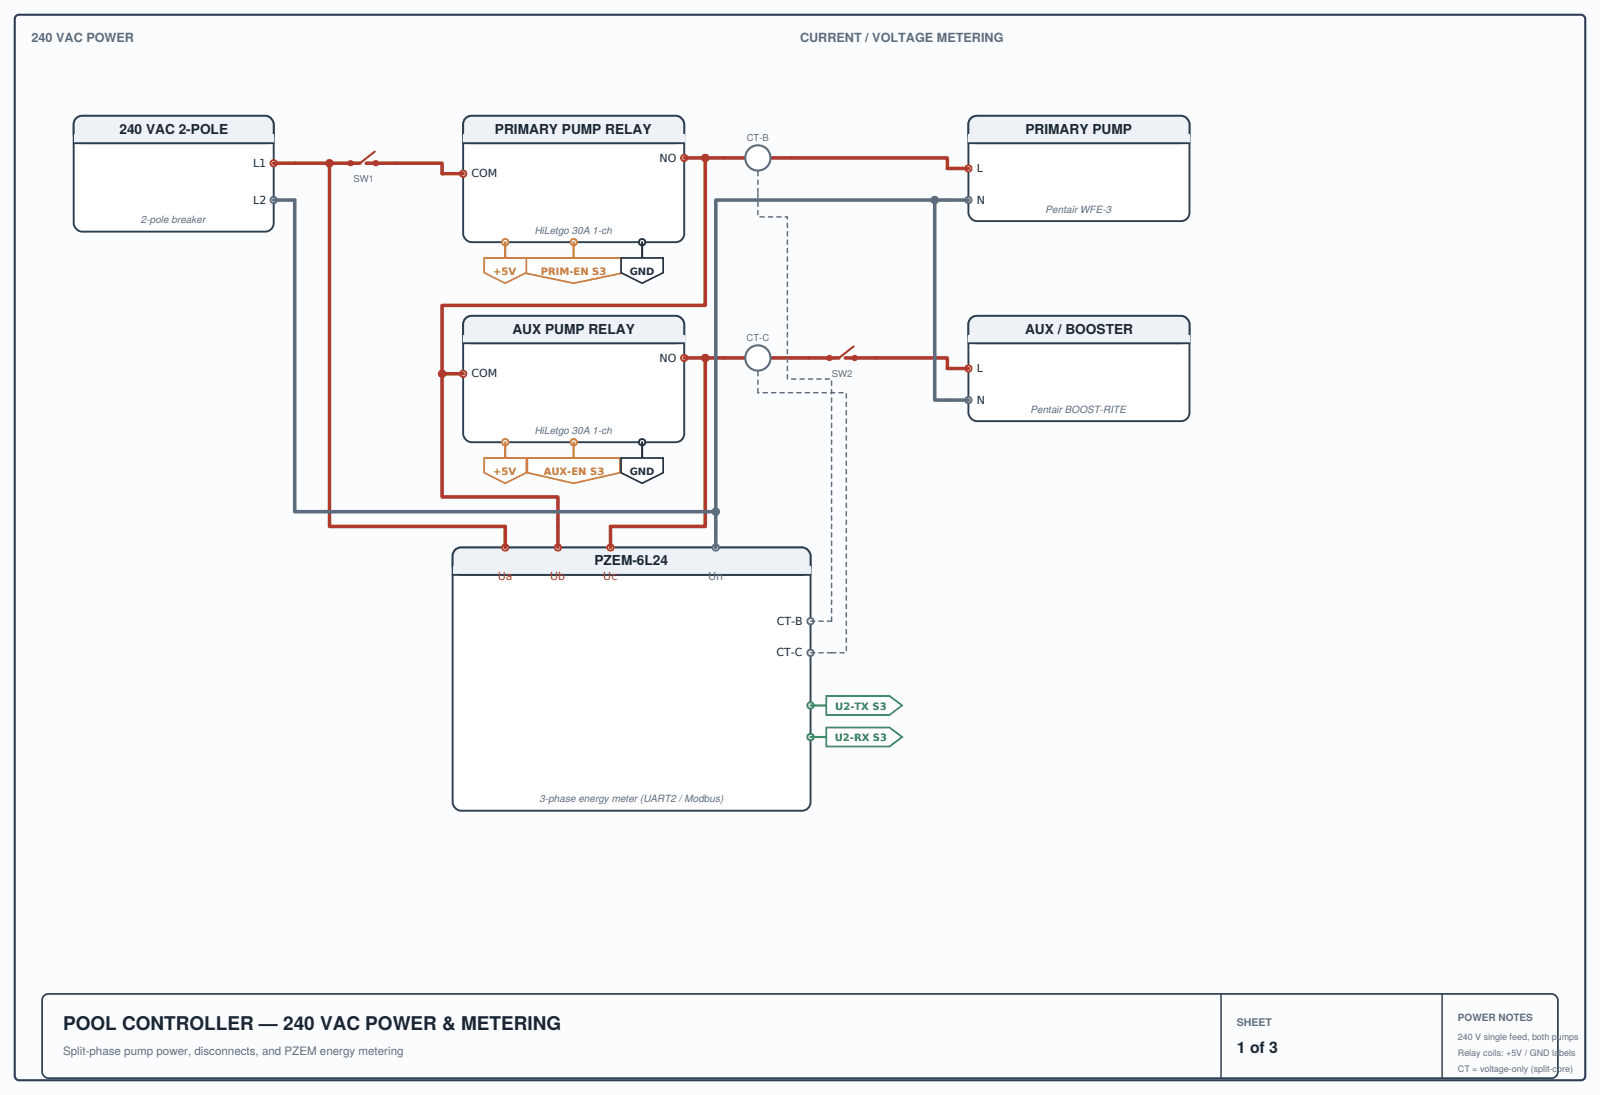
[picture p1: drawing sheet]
<svg xmlns="http://www.w3.org/2000/svg" width="402mm" height="275mm" viewBox="0 0 402 275" stroke-linecap="round" stroke-linejoin="round" font-family="sans-serif">
<path d="M0 0h402.2v275.2h-402.2z" fill="#fbfcfe"/>
<path d="M3.9 4.1l.9-.4h392.6a1.13 1.13 0 0 1 1.1 1.1v265.6a1.06 1.06 0 0 1-1.1 1.1h-392.6a1.13 1.13 0 0 1-1.1-1.1v-265.6z" fill="none" stroke="#2c3e50" stroke-width=".53"/>
<path d="M19.1 29.7l1-.5 .5-.1h46.1a2.27 2.27 0 0 1 2.1 2.1v24.9a2.12 2.12 0 0 1-2.1 2.1h-46.1a2.27 2.27 0 0 1-2.1-2.1v-24.9l.1-.5z" fill="#fff" stroke="#2c3e50" stroke-width=".48"/>
<path d="M19.1 29.7l1-.5 .5-.1h46.1a2.27 2.27 0 0 1 2.1 2.1v2.7a2.12 2.12 0 0 1-2.1 2.1h-46.1a2.27 2.27 0 0 1-2.1-2.1l.1-3.2z" fill="#eef2f7" stroke="#2c3e50" stroke-width=".48"/>
<path d="M18.5 33.9h50.3v2.1h-50.3z" fill="#eef2f7"/>
<path d="M18.5 36h50.3" fill="none" stroke="#2c3e50" stroke-width=".48"/>
<circle cx="68.8" cy="41" r=".8" fill="#fff" stroke="#b03a2e" stroke-width=".48"/>
<circle cx="68.8" cy="50.3" r=".8" fill="#fff" stroke="#5d6d7e" stroke-width=".48"/>
<path d="M117 29.7l1-.5 .5-.1h51.4a2.27 2.27 0 0 1 2.1 2.1v27.5a2.12 2.12 0 0 1-2.1 2.2h-51.4a2.27 2.27 0 0 1-2.1-2.2v-27.5l.1-.5z" fill="#fff" stroke="#2c3e50" stroke-width=".48"/>
<path d="M117 29.7l1-.5 .5-.1h51.4a2.27 2.27 0 0 1 2.1 2.1v2.7a2.12 2.12 0 0 1-2.1 2.1h-51.4a2.27 2.27 0 0 1-2.1-2.1l.1-3.2z" fill="#eef2f7" stroke="#2c3e50" stroke-width=".48"/>
<path d="M116.4 33.9h55.6v2.1h-55.6z" fill="#eef2f7"/>
<path d="M116.4 36h55.6" fill="none" stroke="#2c3e50" stroke-width=".48"/>
<g fill="#fff" stroke="#b03a2e" stroke-width=".48">
<circle cx="116.4" cy="43.7" r=".8"/>
<circle cx="172" cy="39.7" r=".8"/>
</g>
<path d="M117 80l1-.5 .5-.1h51.4a2.27 2.27 0 0 1 2.1 2.1v27.5a2.12 2.12 0 0 1-2.1 2.1h-51.4a2.27 2.27 0 0 1-2.1-2.1v-27.5l.1-.6z" fill="#fff" stroke="#2c3e50" stroke-width=".48"/>
<path d="M117 80l1-.5 .5-.1h51.4a2.27 2.27 0 0 1 2.1 2.1v2.6a2.12 2.12 0 0 1-2.1 2.2h-51.4a2.27 2.27 0 0 1-2.1-2.2l.1-3.2z" fill="#eef2f7" stroke="#2c3e50" stroke-width=".48"/>
<path d="M116.4 84.1h55.6v2.2h-55.6z" fill="#eef2f7"/>
<path d="M116.4 86.3h55.6" fill="none" stroke="#2c3e50" stroke-width=".48"/>
<g fill="#fff" stroke="#b03a2e" stroke-width=".48">
<circle cx="116.4" cy="93.9" r=".8"/>
<circle cx="172" cy="90" r=".8"/>
</g>
<path d="M244 29.7l1-.5 .5-.1h51.4a2.27 2.27 0 0 1 2.1 2.1v22.2a2.12 2.12 0 0 1-2.1 2.2h-51.4a2.27 2.27 0 0 1-2.1-2.2v-22.2l.1-.5z" fill="#fff" stroke="#2c3e50" stroke-width=".48"/>
<path d="M244 29.7l1-.5 .5-.1h51.4a2.27 2.27 0 0 1 2.1 2.1v2.7a2.12 2.12 0 0 1-2.1 2.1h-51.4a2.27 2.27 0 0 1-2.1-2.1l.1-3.2z" fill="#eef2f7" stroke="#2c3e50" stroke-width=".48"/>
<path d="M243.4 33.9h55.6v2.1h-55.6z" fill="#eef2f7"/>
<path d="M243.4 36h55.6" fill="none" stroke="#2c3e50" stroke-width=".48"/>
<circle cx="243.4" cy="42.3" r=".8" fill="#fff" stroke="#b03a2e" stroke-width=".48"/>
<circle cx="243.4" cy="50.3" r=".8" fill="#fff" stroke="#5d6d7e" stroke-width=".48"/>
<path d="M244 80l1-.5 .5-.1h51.4a2.27 2.27 0 0 1 2.1 2.1v22.2a2.12 2.12 0 0 1-2.1 2.1h-51.4a2.27 2.27 0 0 1-2.1-2.1v-22.2l.1-.6z" fill="#fff" stroke="#2c3e50" stroke-width=".48"/>
<path d="M244 80l1-.5 .5-.1h51.4a2.27 2.27 0 0 1 2.1 2.1v2.6a2.12 2.12 0 0 1-2.1 2.2h-51.4a2.27 2.27 0 0 1-2.1-2.2l.1-3.2z" fill="#eef2f7" stroke="#2c3e50" stroke-width=".48"/>
<path d="M243.4 84.1h55.6v2.2h-55.6z" fill="#eef2f7"/>
<path d="M243.4 86.3h55.6" fill="none" stroke="#2c3e50" stroke-width=".48"/>
<circle cx="243.4" cy="92.6" r=".8" fill="#fff" stroke="#b03a2e" stroke-width=".48"/>
<circle cx="243.4" cy="100.5" r=".8" fill="#fff" stroke="#5d6d7e" stroke-width=".48"/>
<path d="M114.4 138.2l.9-.5 .6-.1h85.7a2.27 2.27 0 0 1 2.1 2.1v61.9a2.12 2.12 0 0 1-2.1 2.1h-85.7a2.27 2.27 0 0 1-2.1-2.1v-61.9v-.6z" fill="#fff" stroke="#2c3e50" stroke-width=".48"/>
<path d="M114.4 138.2l.9-.5 .6-.1h85.7a2.27 2.27 0 0 1 2.1 2.1v2.6a2.12 2.12 0 0 1-2.1 2.2h-85.7a2.27 2.27 0 0 1-2.1-2.2v-3.2z" fill="#eef2f7" stroke="#2c3e50" stroke-width=".48"/>
<path d="M113.8 142.3h89.9v2.2h-89.9z" fill="#eef2f7"/>
<path d="M113.8 144.5h89.9" fill="none" stroke="#2c3e50" stroke-width=".48"/>
<g fill="#fff" stroke="#b03a2e" stroke-width=".48">
<circle cx="127" cy="137.6" r=".8"/>
<circle cx="140.2" cy="137.6" r=".8"/>
<circle cx="153.5" cy="137.6" r=".8"/>
</g>
<g fill="#fff" stroke="#5d6d7e" stroke-width=".48">
<circle cx="179.9" cy="137.6" r=".8"/>
<circle cx="203.7" cy="156.1" r=".8"/>
<circle cx="203.7" cy="164" r=".8"/>
</g>
<g fill="#fff" stroke="#229954" stroke-width=".48">
<circle cx="203.7" cy="177.3" r=".8"/>
<circle cx="203.7" cy="185.2" r=".8"/>
</g>
<path d="M68.8 41h19.3M82.8 41v91.3h44.2v5.3" fill="none" stroke="#b03a2e" stroke-width=".9"/>
<circle cx="82.8" cy="41" r="1.07" fill="#b03a2e"/>
<path d="M172 39.7h15.3M177.3 39.7v37h-66.2v17.2M94.5 41h16.6v2.7h5.3M111.1 93.9v31h29.1v12.7M111.1 93.9h5.3" fill="none" stroke="#b03a2e" stroke-width=".9"/>
<g fill="#b03a2e">
<circle cx="177.3" cy="39.7" r="1.07"/>
<circle cx="111.1" cy="93.9" r="1.07"/>
</g>
<path d="M193.7 39.7h44.4v2.6h5.3M172 90h15.3M177.3 90v42.3h-23.8v5.3" fill="none" stroke="#b03a2e" stroke-width=".9"/>
<circle cx="177.3" cy="90" r="1.07" fill="#b03a2e"/>
<path d="M193.7 90h14.8M214.8 90h23.3v2.6h5.3" fill="none" stroke="#b03a2e" stroke-width=".9"/>
<path d="M68.8 50.3h5.3v78.3h105.8v9M234.9 50.3v50.2h8.5M243.4 50.3h-63.5v78.3" fill="none" stroke="#5d6d7e" stroke-width=".9"/>
<g fill="#5d6d7e">
<circle cx="179.9" cy="128.6" r="1.07"/>
<circle cx="234.9" cy="50.3" r="1.07"/>
</g>
<path d="M190.5 43.1v5.3M190.5 93.4v5.3M203.7 156.1h5.3M209 156.1v-60.9h-11.1v-40.7h-7.4v-6.1M203.7 164h5.3M209 164h3.7v-65.3h-22.2" fill="none" stroke="#5d6d7e" stroke-width=".37" stroke-dasharray="1.1 1.1"/>
<g fill="#fff" stroke="#5d6d7e" stroke-width=".53">
<circle cx="190.5" cy="39.7" r="3.2"/>
<circle cx="190.5" cy="90" r="3.2"/>
</g>
<path d="M88.1 41h2.4M92.1 41h2.4" fill="none" stroke="#b03a2e" stroke-width=".9"/>
<path d="M90.5 41l3.7-2.9z" fill="#000" stroke="#b03a2e" stroke-width=".53"/>
<g fill="#b03a2e">
<circle cx="88.1" cy="41" r=".8"/>
<circle cx="94.5" cy="41" r=".8"/>
</g>
<path d="M208.5 90h2.4M212.5 90h2.3" fill="none" stroke="#b03a2e" stroke-width=".9"/>
<path d="M210.9 90l3.7-3z" fill="#000" stroke="#b03a2e" stroke-width=".53"/>
<g fill="#b03a2e">
<circle cx="208.5" cy="90" r=".8"/>
<circle cx="214.8" cy="90" r=".8"/>
</g>
<circle cx="144.2" cy="60.9" r=".8" fill="#fff" stroke="#c49000" stroke-width=".48"/>
<path d="M144.2 60.9v3.9" fill="none" stroke="#c49000" stroke-width=".53"/>
<path d="M131.5 64.8h25.4v3.7l-12.7 2.7-12.7-2.7z" fill="#fff" stroke="#c49000" stroke-width=".42"/>
<circle cx="144.2" cy="111.1" r=".8" fill="#fff" stroke="#c49000" stroke-width=".48"/>
<path d="M144.2 111.1v4" fill="none" stroke="#c49000" stroke-width=".53"/>
<path d="M132.6 115.1h23.2v3.7l-11.6 2.6-11.6-2.6z" fill="#fff" stroke="#c49000" stroke-width=".42"/>
<circle cx="127" cy="60.9" r=".8" fill="#fff" stroke="#e67e22" stroke-width=".48"/>
<path d="M127 60.9v3.9" fill="none" stroke="#e67e22" stroke-width=".53"/>
<path d="M121.7 64.8h10.6v3.7l-5.3 2.7-5.3-2.7z" fill="#fff" stroke="#e67e22" stroke-width=".42"/>
<circle cx="161.4" cy="60.9" r=".8" fill="#fff" stroke="#212f3d" stroke-width=".48"/>
<path d="M161.4 60.9v3.9" fill="none" stroke="#212f3d" stroke-width=".53"/>
<path d="M156.1 64.8h10.6v3.7l-5.3 2.7-5.3-2.7z" fill="#fff" stroke="#212f3d" stroke-width=".42"/>
<circle cx="127" cy="111.1" r=".8" fill="#fff" stroke="#e67e22" stroke-width=".48"/>
<path d="M127 111.1v4" fill="none" stroke="#e67e22" stroke-width=".53"/>
<path d="M121.7 115.1h10.6v3.7l-5.3 2.6-5.3-2.6z" fill="#fff" stroke="#e67e22" stroke-width=".42"/>
<circle cx="161.4" cy="111.1" r=".8" fill="#fff" stroke="#212f3d" stroke-width=".48"/>
<path d="M161.4 111.1v4" fill="none" stroke="#212f3d" stroke-width=".53"/>
<path d="M156.1 115.1h10.6v3.7l-5.3 2.6-5.3-2.6z" fill="#fff" stroke="#212f3d" stroke-width=".42"/>
<path d="M203.7 177.3h4" fill="none" stroke="#229954" stroke-width=".53"/>
<path d="M207.7 174.9h15.9l3.1 2.4-3.1 2.4h-15.9z" fill="#fff" stroke="#229954" stroke-width=".42"/>
<path d="M203.7 185.2h4" fill="none" stroke="#229954" stroke-width=".53"/>
<path d="M207.7 182.8h15.9l3.1 2.4-3.1 2.4h-15.9z" fill="#fff" stroke="#229954" stroke-width=".42"/>
<path d="M10.9 250.4l.8-.6h.5h377.8a1.69 1.69 0 0 1 1.6 1.6v17.9a1.59 1.59 0 0 1-1.6 1.6h-377.8a1.69 1.69 0 0 1-1.6-1.6v-17.9z" fill="none" stroke="#2c3e50" stroke-width=".42"/>
<path d="M306.9 249.8v21.1M362.5 249.8v21.1" fill="none" stroke="#2c3e50" stroke-width=".37"/>
<text font-size="4.8" fill="#1b2631" x="15.9" y="258.8">POOL CONTROLLER — 240 VAC POWER &amp; METERING</text>
<text font-size="4" fill="#1b2631" x="310.9" y="264.6">1 of 3</text>
<g font-size="3.4" fill="#1b2631">
<text x="30" y="33.6">240 VAC 2-POLE</text>
<text x="124.4" y="33.6">PRIMARY PUMP RELAY</text>
<text x="257.7" y="33.6">PRIMARY PUMP</text>
<text x="128.8" y="83.9">AUX PUMP RELAY</text>
<text x="257.7" y="83.9">AUX / BOOSTER</text>
<text x="149.4" y="142.1">PZEM-6L24</text>
</g>
<g font-size="3.2" fill="#5d6d7e">
<text x="7.9" y="10.6">240 VAC POWER</text>
<text x="201.1" y="10.6">CURRENT / VOLTAGE METERING</text>
</g>
<text font-size="2.9" fill="#5d6d7e" x="15.9" y="265.1">Split-phase pump power, disconnects, and PZEM energy metering</text>
<g font-size="2.8" fill="#1b2631">
<text x="63.6" y="41.9">L1</text>
<text x="165.8" y="40.6">NO</text>
<text x="118.5" y="44.6">COM</text>
<text x="245.5" y="43.3">L</text>
<text x="63.6" y="51.2">L2</text>
<text x="245.5" y="51.2">N</text>
<text x="118.5" y="94.9">COM</text>
<text x="165.8" y="90.9">NO</text>
<text x="245.5" y="93.5">L</text>
<text x="245.5" y="101.5">N</text>
<text x="195.3" y="157">CT-B</text>
<text x="195.2" y="165">CT-C</text>
</g>
<g font-size="2.8" fill="#b03a2e">
<text x="125.1" y="145.8">Ua</text>
<text x="138.3" y="145.8">Ub</text>
<text x="151.6" y="145.8">Uc</text>
</g>
<text font-size="2.8" fill="#5d6d7e" x="178" y="145.8">Un</text>
<text font-size="2.6" fill="#5d6d7e" x="310.9" y="257.7">SHEET</text>
<g font-size="2.5" fill="#5d6d7e">
<text x="262.9" y="53.4">Pentair WFE-3</text>
<text x="35.5" y="56.1">2-pole breaker</text>
<text x="134.5" y="58.7">HiLetgo 30A 1-ch</text>
<text x="259.1" y="103.7">Pentair BOOST-RITE</text>
<text x="134.5" y="109">HiLetgo 30A 1-ch</text>
<text x="135.7" y="201.6">3-phase energy meter (UART2 /Modbus)</text>
<text x="366.4" y="256.6">POWER NOTES</text>
</g>
<g font-size="2.5" fill="#e67e22">
<text x="124" y="69.1">+5V</text>
<text x="124" y="119.3">+5V</text>
</g>
<g font-size="2.5" fill="#c49000">
<text x="135.9" y="69.1">PRIM-EN S3</text>
<text x="136.7" y="119.3">AUX-EN S3</text>
</g>
<g font-size="2.5" fill="#212f3d">
<text x="158.3" y="69.1">GND</text>
<text x="158.3" y="119.3">GND</text>
</g>
<g font-size="2.5" fill="#229954">
<text x="210" y="178.3">U2-TX S3</text>
<text x="209.8" y="186.3">U2-RX S3</text>
</g>
<g font-size="2.4" fill="#5d6d7e">
<text x="187.7" y="35.5">CT-B</text>
<text x="88.9" y="45.8">SW1</text>
<text x="187.7" y="85.7">CT-C</text>
<text x="209.1" y="94.7">SW2</text>
</g>
<g font-size="2.2" fill="#5d6d7e">
<text x="366.4" y="261.4">240 V single feed, both pumps</text>
<text x="366.4" y="265.4">Relay coils: +5V / GND labels</text>
<text x="366.4" y="269.3">CT = voltage-only (split-core)</text>
</g>
</svg>
